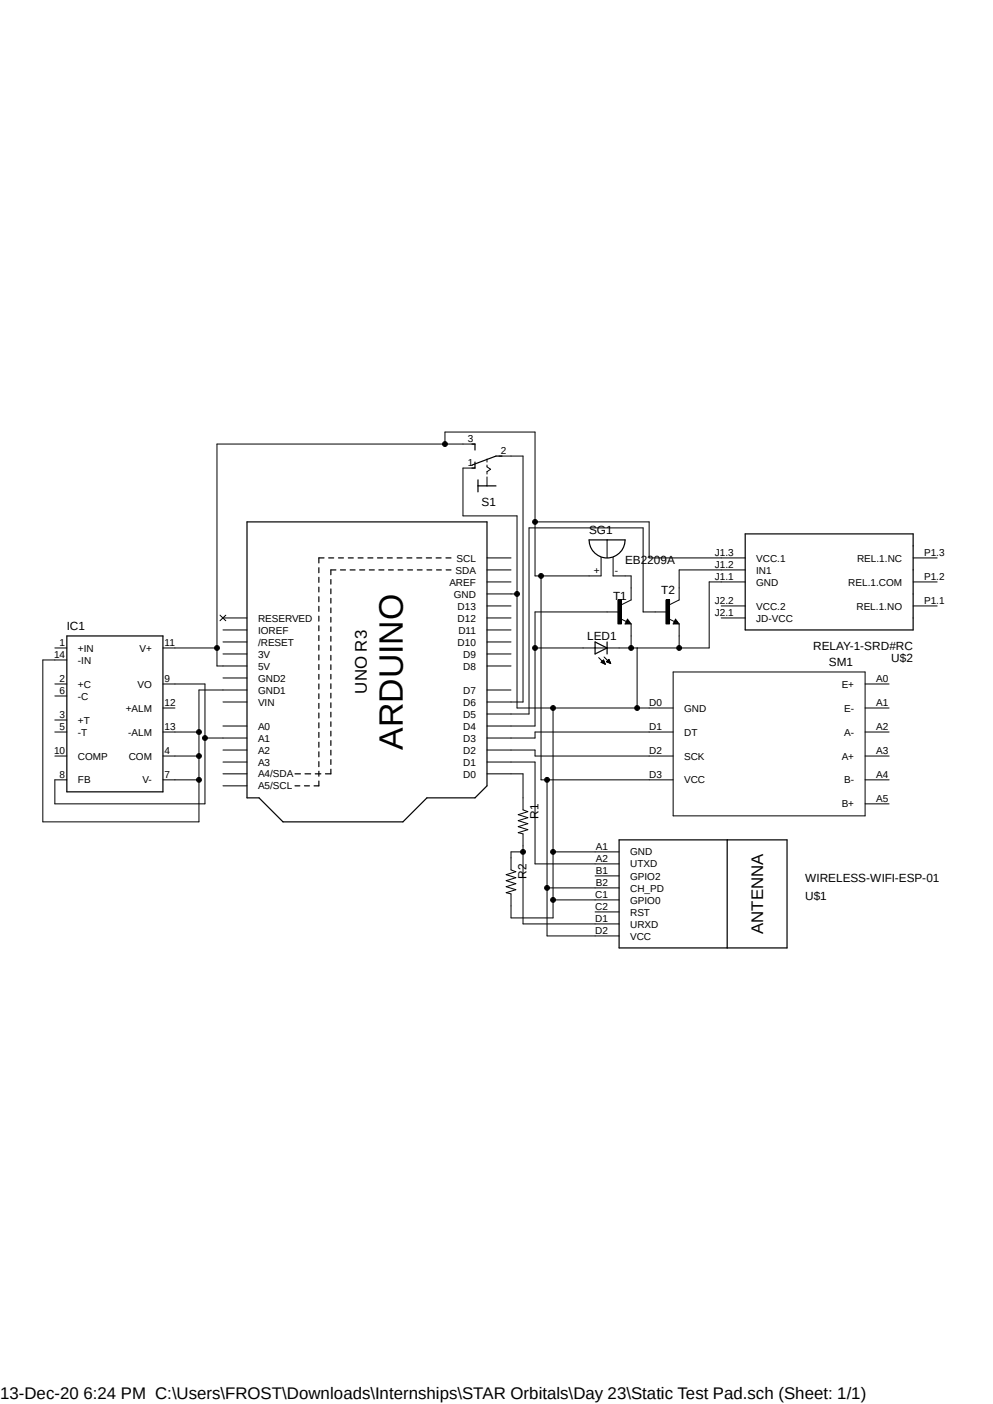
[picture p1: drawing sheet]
<svg xmlns="http://www.w3.org/2000/svg" width="210mm" height="297mm" viewBox="0 0 210 297" stroke-linecap="round" stroke-linejoin="round" font-family="sans-serif">
<path d="M7.3 91.3l195.3 109.4M202.6 91.3l-195.3 109.4" fill="none" stroke="#fff" stroke-width=".21"/>
<g fill="none" stroke="#000" stroke-width=".21">
<path d="M94.1 93.9v-2.5h19.1v30.4h13.9v-3.9M100.5 93.9h-54.6v47h6.3M100.5 99h-2.6v10.1h11.4v40.7h33.1M103 97.1v.6M103 98.4v.4l.8 .5-.8 .5v.5M105.5 96.5h5.1v52h-7.6M103 118h5.1M103 100.9v1.9M113.2 110.4h24.1v7.6h20.3M128.4 114.2v3.8M129.7 117.9v3.9h3.8v5.1l-2.1 1M193.1 118h5.1"/>
<path d="M11.6 137.1h2.5M14.1 139.6h-5v34.3h33v-27.9h10.1M34.5 137.1h11.4M46.5 130.1l1.3 1.2M47.2 138.3h5M47.2 135.8h5M47.2 133.3h5M47.2 130.7h5M47.8 130.1l-1.3 1.2M103 138.3h5.1M103 135.8h5.1M103 133.3h5.1"/>
<path d="M103 130.7h5.1M103 128.2h5.1M103 125.6h6.3M103 123.1h5.1M103 120.6h5.1M114.4 121.8v43.2h28M126.6 139.1l1.4 1.4M127.3 140h.5M127.4 139.9h.3M127.5 139.8h.2M127.6 139.7h.1M127.8 139l1.4 1.4"/>
<path d="M128.3 140l.5-.5 .4 .9zM128.3 140h.7M128.4 139.9h.5M128.5 139.8h.4M128.6 139.7h.3M128.7 139.6h.1M128.7 139.5h.1M130.7 126.9h.7v5.1h-.7zM130.9 129.5h-17.7v24.1h-10.2M131.2 130.9l1.3 .6M132.7 131l.8 1h-1.3zM133.5 132v5.1"/>
<path d="M134.7 137.1v12.7M140.8 126.9h.8v5.1h-.8zM141.1 129.5h-5.1v-17.8h-24.1v39.3h-8.9M141.4 130.9l1.2 .6M142.9 131l.7 1h-1.2zM143.6 132v5.1M152.5 130.7h5.1M152.5 128.2h5.1M157.6 123.1h-7.6v14h-36.8M157.6 120.6h-14v6.3l-2 1M193.1 128.2h5.1M193.1 123.1h5.1"/>
<path d="M11.6 144.7h2.5M11.6 147.2h2.5M11.6 152.3h2.5M11.6 154.9h2.5M11.6 159.9h2.5M34.5 144.7h8.8v25.4h-31.7v-5.1h2.5M34.5 154.9h7.6M34.5 149.8h2.5M34.5 159.9h7.6M43.3 156.1h8.9M47.2 158.7h5M47.2 153.6h5"/>
<path d="M47.2 148.5h5M47.2 143.4h5M103 158.7h10.2v1.2h29.2M103 146h5.1M103 140.9h5.1M117 149.8v44.4h-8.9v-5.1l-1-.3 2-.6-2-.6 2-.7-2-.6 2-.6-2-.7 2-.6-1-.4v-3.8h2.5M127.1 140.1l.5-.5 .4 .9zM127.2 140.1h.6M127.2 140h.6M127.4 140.2h.5M127.6 140.3h.3M127.8 140.4h.2"/>
<path d="M128 140.5h.1M128.4 140h.6M128.6 140.1h.4M128.8 140.2h.3M129 140.3h.1M142.4 154.9h-29.2v1.2h-10.2M142.4 142.2h40.6v30.4h-40.6zM183 144.7h5M183 154.9h5M183 149.8h5M183 159.9h5M34.5 165h7.6"/>
<path d="M47.2 163.7h5M47.2 161.2h5M47.2 166.2h5M103 161.2h10.2v21.6h17.7M103 163.7h7.6v7.6l1 .4-2 .6 2 .7-2 .6 2 .6-2 .7 2 .6-2 .6 1 .3v19.1h20.3M115.7 165v33h15.2M183 165h5M183 170.1h5M115.7 187.8h15.2M117 180.2h13.9M117 190.4h13.9M125.9 185.3h5"/>
<path d="M125.9 192.9h5"/>
<circle cx="94.1" cy="93.9" r=".51"/>
<circle cx="113.2" cy="110.4" r=".51"/>
<circle cx="45.9" cy="137.1" r=".51"/>
<circle cx="109.3" cy="125.6" r=".51"/>
<circle cx="113.2" cy="137.1" r=".51"/>
<circle cx="114.4" cy="121.8" r=".51"/>
<circle cx="133.5" cy="137.1" r=".51"/>
<circle cx="143.6" cy="137.1" r=".51"/>
<circle cx="42.1" cy="159.9" r=".51"/>
<circle cx="42.1" cy="154.9" r=".51"/>
<circle cx="43.3" cy="156.1" r=".51"/>
<circle cx="117" cy="149.8" r=".51"/>
<circle cx="134.7" cy="149.8" r=".51"/>
<circle cx="42.1" cy="165" r=".51"/>
<circle cx="115.7" cy="165" r=".51"/>
<circle cx="110.6" cy="180.2" r=".51"/>
<circle cx="115.7" cy="187.8" r=".51"/>
<circle cx="117" cy="180.2" r=".51"/>
<circle cx="117" cy="190.4" r=".51"/>
</g>
<g fill="none" stroke="#000" stroke-width=".25">
<path d="M99.8 93.9h.7v1.3M100.5 97.7v1.3h-.7M106.2 96.5h-1.3l-5.1 1.9M52.2 110.4h50.8v55.8l-2.5 2.6h-10.2l-5.1 5.1h-25.3l-5.1-5.1h-2.6zM68.5 118h-1.1v1.1M69.5 118h1.1M71.6 118h1M73.7 118h1M75.7 118h1.1M77.8 118h1.1M79.8 118h1.1M81.9 118h1.1"/>
<path d="M84 118h1M86.1 118h1M88.1 118h1.1M90.2 118h1.1M92.2 118h1.1M94.3 118h1.1M101.1 101.5v2.6M101.1 102.8h3.8M124.6 114.2h7.6a3.8 3.8 0 0 1-3.8 3.8 3.8 3.8 0 0 1-3.8-3.8zM157.6 112.9h35.5v20.4h-35.5zM14.1 134.5h20.4v33h-20.4zM67.4 120.1v1.1"/>
<path d="M67.4 122.1v1.1M67.4 124.2v1M67.4 126.2v1.1M67.4 128.3v1M67.4 130.3v1.1M67.4 132.4v1M67.4 134.5v1M67.4 136.5v1M67.4 138.6v1M70 122.6v1M70 124.6v1M70 126.6v1"/>
<path d="M70 128.6v1M70 130.6v1M70 132.6v1M70 134.6v1M70 136.6v1M70 138.6v1.1M71 120.6h-1v1M72 120.6h1.1M74 120.6h1.1M76.1 120.6h1M78.1 120.6h1.1M80.1 120.6h1.1"/>
<path d="M82.2 120.6h1M84.2 120.6h1M86.2 120.6h1M88.3 120.6h1M90.3 120.6h1M92.3 120.6h1M94.4 120.6h1M125.9 135.8l2.5 1.3-2.5 1.2zM128.4 135.8v2.5M132.7 131.5l.1 .2h-.3l.2-.5 .5 .7h-.7M142.9 131.5l.1 .2h-.4l.3-.5 .5 .7h-.8M67.4 140.6v1"/>
<path d="M67.4 142.7v1M67.4 144.7v1.1M67.4 146.8v1M67.4 148.8v1.1M67.4 150.8v1.1M67.4 152.9v1.1M67.4 154.9v1.1M67.4 157v1.1M67.4 159v1.1M70 140.6v1M70 142.7v.9M70 144.7v1"/>
<path d="M70 146.6v1.1M70 148.7v1M70 150.7v1M70 152.7v1M70 154.7v1M70 156.7v1M70 158.7v1M62.4 166.2h1M62.4 163.7h1.1M64.4 166.2h1M64.5 163.7h1.2M66.7 163.7h1.2"/>
<path d="M67.4 161.1v1.1M67.4 163.2v1M67.4 165.2v1h-1M70 160.7v1M70 162.7v1h-1.2M130.9 177.7h35.6v22.8h-35.6zM153.8 177.7v22.8"/>
</g>
<g fill="#000">
<path d="M130.7 126.9h.7v5.1h-.7z" fill-rule="evenodd"/>
<path d="M140.8 126.9h.8v5.1h-.8z" fill-rule="evenodd"/>
<circle cx="94.1" cy="93.9" r=".51"/>
<circle cx="113.2" cy="110.4" r=".51"/>
<circle cx="45.9" cy="137.1" r=".51"/>
<circle cx="109.3" cy="125.6" r=".51"/>
<circle cx="113.2" cy="137.1" r=".51"/>
<circle cx="114.4" cy="121.8" r=".51"/>
<circle cx="133.5" cy="137.1" r=".51"/>
<circle cx="143.6" cy="137.1" r=".51"/>
<circle cx="42.1" cy="159.9" r=".51"/>
<circle cx="42.1" cy="154.9" r=".51"/>
<circle cx="43.3" cy="156.1" r=".51"/>
<circle cx="117" cy="149.8" r=".51"/>
<circle cx="134.7" cy="149.8" r=".51"/>
<circle cx="42.1" cy="165" r=".51"/>
<circle cx="115.7" cy="165" r=".51"/>
<circle cx="110.6" cy="180.2" r=".51"/>
<circle cx="115.7" cy="187.8" r=".51"/>
<circle cx="117" cy="180.2" r=".51"/>
<circle cx="117" cy="190.4" r=".51"/>
</g>
<text font-size="7.2" x="85.2" y="158.6" transform="rotate(-90 85.2 158.6)">ARDUINO</text>
<g font-size="3.6">
<text x="77.6" y="146.7" transform="rotate(-90 77.6 146.7)">UNO R3</text>
<text x="161.4" y="197.6" transform="rotate(-90 161.4 197.6)">ANTENNA</text>
<text x="0" y="296">13-Dec-20 6:24 PM C:\Users\FROST\Downloads\Internships\STAR Orbitals\Day 23\Static Test Pad.sch (Sheet: 1/1)</text>
</g>
<g font-size="2.5">
<text x="101.9" y="107.1">S1</text>
<text x="124.6" y="112.9">SG1</text>
<text x="132.2" y="119.3">EB2209A</text>
<text x="139.8" y="125.6">T2</text>
<text x="129.7" y="126.9">T1</text>
<text x="14.1" y="133.3">IC1</text>
<text x="124.2" y="135.3">LED1</text>
<text x="172" y="137.6">RELAY-1-SRD#RC</text>
<text x="175.3" y="140.9">SM1</text>
<text x="188.5" y="140.1">U$2</text>
<text x="113.9" y="173.3" transform="rotate(-90 113.9 173.3)">R1</text>
<text x="111.3" y="186" transform="rotate(-90 111.3 186)">R2</text>
<text x="170.3" y="186.6">WIRELESS-WIFI-ESP-01</text>
<text x="170.3" y="190.4">U$1</text>
</g>
<g font-size="2.1">
<text x="98.9" y="93.6">3</text>
<text x="98.9" y="98.6">1</text>
<text x="105.9" y="96.1">2</text>
<text x="96.6" y="118.8">SCL</text>
<text x="151.2" y="117.7">J1.3</text>
<text x="159.9" y="118.8">VCC.1</text>
<text x="181.3" y="118.8">REL.1.NC</text>
<text x="195.5" y="117.7">P1.3</text>
<text x="95" y="123.9">AREF</text>
<text x="96.4" y="121.3">SDA</text>
<text x="125.6" y="121.5">+</text>
<text x="130" y="121.5">-</text>
<text x="151.2" y="120.2">J1.2</text>
<text x="151.2" y="122.8">J1.1</text>
<text x="159.9" y="121.3">IN1</text>
<text x="159.9" y="123.9">GND</text>
<text x="179.4" y="123.9">REL.1.COM</text>
<text x="195.5" y="122.8">P1.2</text>
<text x="54.6" y="131.5">RESERVED</text>
<text x="96" y="126.4">GND</text>
<text x="96.8" y="131.5">D12</text>
<text x="96.8" y="128.9">D13</text>
<text x="151.2" y="127.8">J2.2</text>
<text x="151.2" y="130.4">J2.1</text>
<text x="159.9" y="128.9">VCC.2</text>
<text x="159.9" y="131.5">JD-VCC</text>
<text x="181.1" y="128.9">REL.1.NO</text>
<text x="195.5" y="127.8">P1.1</text>
<text x="12.6" y="136.7">1</text>
<text x="16.5" y="137.8">+IN</text>
<text x="29.5" y="137.8">V+</text>
<text x="34.8" y="136.7">11</text>
<text x="54.6" y="136.6">/RESET</text>
<text x="54.6" y="134">IOREF</text>
<text x="96.8" y="136.6">D10</text>
<text x="96.9" y="134">D11</text>
<text x="11.4" y="139.2">14</text>
<text x="16.5" y="140.4">-IN</text>
<text x="54.6" y="141.6">5V</text>
<text x="54.6" y="139.1">3V</text>
<text x="98" y="141.6">D8</text>
<text x="98" y="139.1">D9</text>
<text x="12.6" y="144.3">2</text>
<text x="12.6" y="146.9">6</text>
<text x="16.5" y="145.5">+C</text>
<text x="16.5" y="148">-C</text>
<text x="29.1" y="145.5">VO</text>
<text x="34.8" y="149.4">12</text>
<text x="34.8" y="144.3">9</text>
<text x="54.6" y="149.3">VIN</text>
<text x="54.6" y="146.7">GND1</text>
<text x="54.6" y="144.2">GND2</text>
<text x="98" y="149.3">D6</text>
<text x="98" y="146.7">D7</text>
<text x="137.3" y="149.4">D0</text>
<text x="178" y="145.5">E+</text>
<text x="185.3" y="144.3">A0</text>
<text x="185.3" y="149.4">A1</text>
<text x="12.6" y="151.9">3</text>
<text x="12.6" y="154.5">5</text>
<text x="16.5" y="153.1">+T</text>
<text x="16.5" y="155.6">-T</text>
<text x="26.6" y="150.5">+ALM</text>
<text x="27.1" y="155.6">-ALM</text>
<text x="34.8" y="154.5">13</text>
<text x="54.6" y="154.3">A0</text>
<text x="98" y="154.3">D4</text>
<text x="98" y="151.8">D5</text>
<text x="137.3" y="154.5">D1</text>
<text x="144.7" y="150.5">GND</text>
<text x="144.7" y="155.6">DT</text>
<text x="178.5" y="150.5">E-</text>
<text x="178.5" y="155.6">A-</text>
<text x="185.3" y="154.5">A2</text>
<text x="11.4" y="159.6">10</text>
<text x="16.5" y="160.7">COMP</text>
<text x="27.2" y="160.7">COM</text>
<text x="34.8" y="159.6">4</text>
<text x="54.6" y="162">A3</text>
<text x="54.6" y="159.4">A2</text>
<text x="54.6" y="156.9">A1</text>
<text x="98" y="162">D1</text>
<text x="98" y="159.4">D2</text>
<text x="98" y="156.9">D3</text>
<text x="137.3" y="159.6">D2</text>
<text x="144.7" y="160.7">SCK</text>
<text x="178" y="160.7">A+</text>
<text x="185.3" y="159.6">A3</text>
<text x="12.6" y="164.6">8</text>
<text x="16.5" y="165.7">FB</text>
<text x="30.1" y="165.7">V-</text>
<text x="34.8" y="164.6">7</text>
<text x="54.6" y="167">A5/SCL</text>
<text x="54.6" y="164.5">A4/SDA</text>
<text x="98" y="164.5">D0</text>
<text x="137.3" y="164.6">D3</text>
<text x="144.7" y="165.7">VCC</text>
<text x="178.5" y="165.7">B-</text>
<text x="185.3" y="164.6">A4</text>
<text x="178" y="170.8">B+</text>
<text x="185.3" y="169.7">A5</text>
<text x="126" y="179.9">A1</text>
<text x="126" y="182.4">A2</text>
<text x="126" y="185">B1</text>
<text x="133.3" y="181">GND</text>
<text x="133.3" y="183.5">UTXD</text>
<text x="125.9" y="190">C1</text>
<text x="126" y="187.5">B2</text>
<text x="133.3" y="186.1">GPIO2</text>
<text x="133.3" y="188.6">CH_PD</text>
<text x="133.3" y="191.1">GPIO0</text>
<text x="125.9" y="192.6">C2</text>
<text x="125.9" y="195.1">D1</text>
<text x="125.9" y="197.7">D2</text>
<text x="133.3" y="193.7">RST</text>
<text x="133.3" y="196.2">URXD</text>
<text x="133.3" y="198.8">VCC</text>
</g>
</svg>
